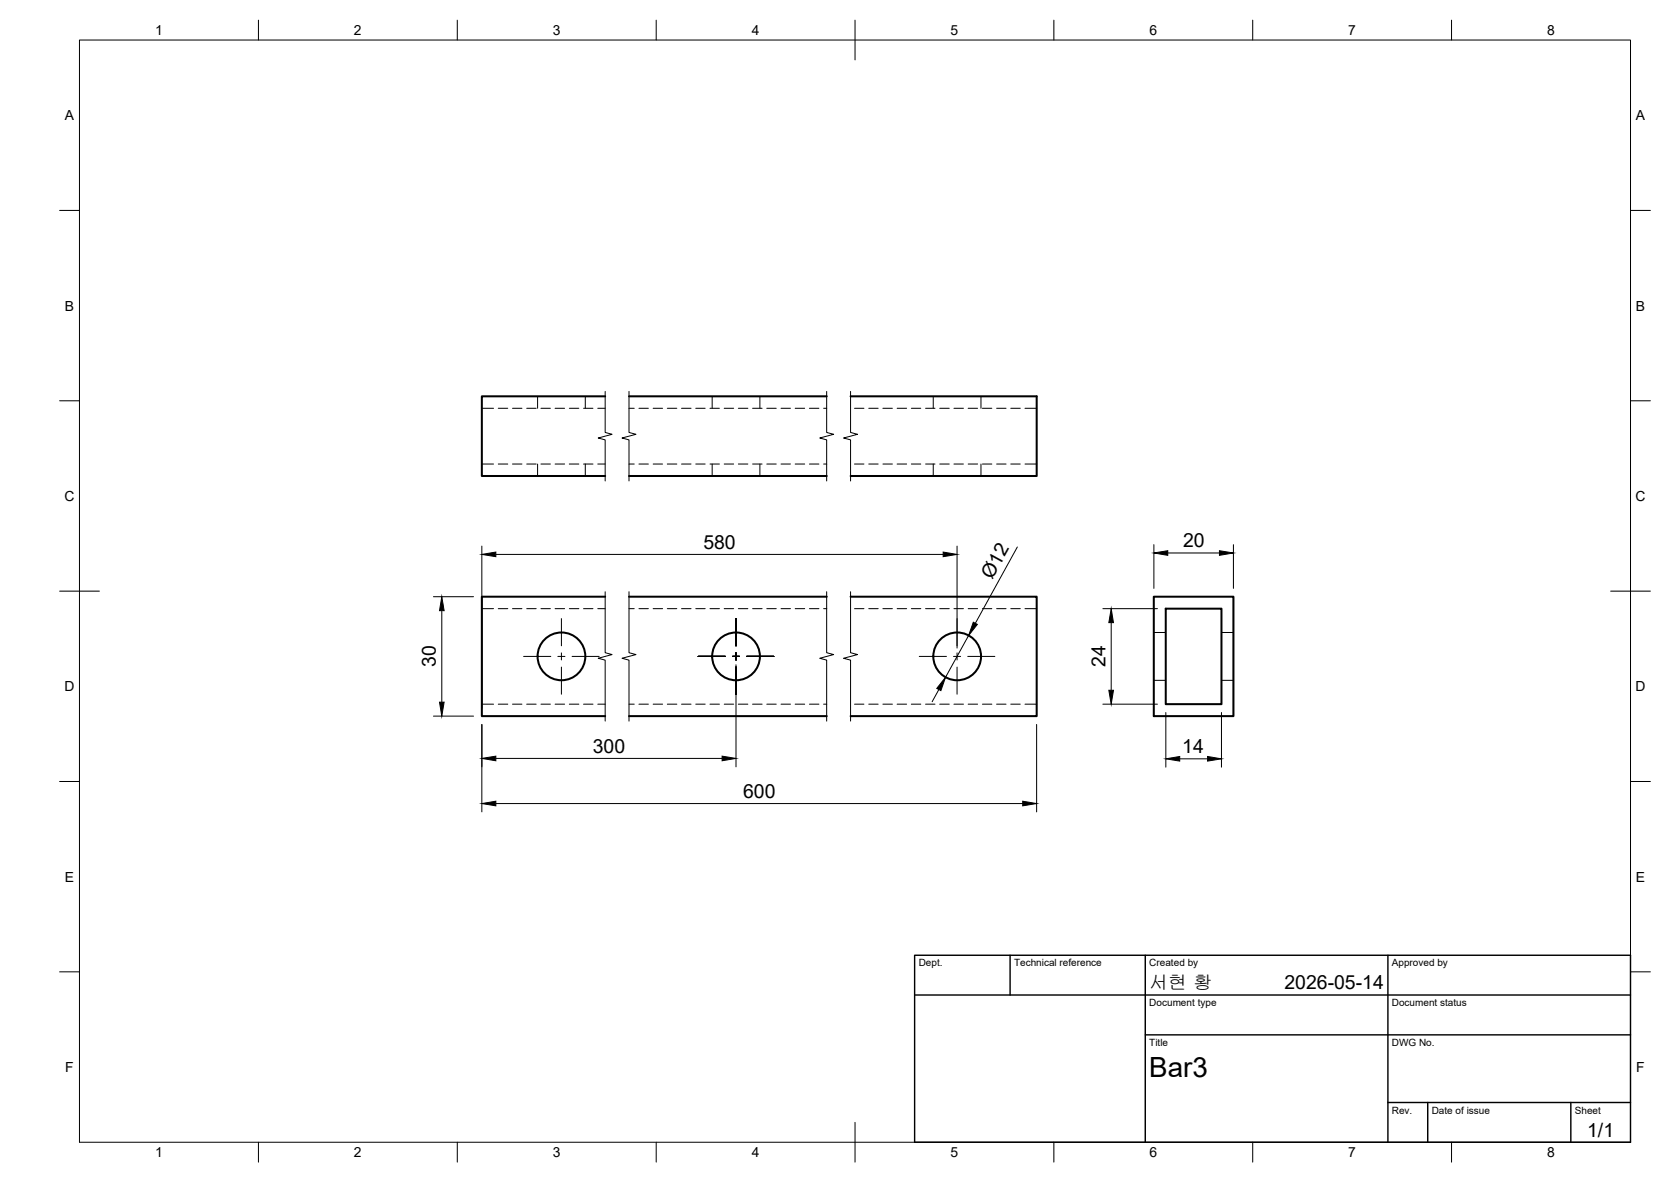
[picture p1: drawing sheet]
<svg xmlns="http://www.w3.org/2000/svg" width="420mm" height="297mm" viewBox="0 0 420 297" stroke-linecap="round" stroke-linejoin="round" font-family="sans-serif">
<!-- layer: Visible -->
<g fill="none" stroke="#000" stroke-width=".51">
<path d="M152.2 99.6h-31v20h31M158.2 99.6h49.7M213.9 99.6h46.8v20h-46.8M158.2 119.6h49.7M152.2 150h-31v30h31M158.2 150h49.7M213.9 150h46.8v30h-46.8M290.1 150h20v30h-20zM293.1 153h14v24h-14zM158.2 180h49.7"/>
<circle cx="141.2" cy="164.9" r="6"/>
<circle cx="185.1" cy="164.9" r="6"/>
<circle cx="240.7" cy="164.9" r="6"/>
</g>
<!-- layer: Hidden -->
<g fill="none" stroke="#000" stroke-width=".25">
<path d="M135.2 99.6v3M147.2 99.6v3M179.1 99.6v3M191.1 99.6v3M234.7 99.6v3M246.7 99.6v3M121.2 102.6h2.9M121.2 116.6h2.9M125.3 102.6h2.4M125.3 116.6h2.4M128.9 102.6h2.3M128.9 116.6h2.3"/>
<path d="M132.4 102.6h2.4M132.4 116.6h2.4M135.2 116.6v3M136 102.6h2.4M136 116.6h2.4M139.6 102.6h2.4M139.6 116.6h2.4M143.2 102.6h2.3M143.2 116.6h2.3M146.7 102.6h2.4M146.7 116.6h2.4M147.2 116.6v3"/>
<path d="M150.3 102.6h1.9M150.3 116.6h1.9M158.2 102.6h1.3M158.2 116.6h1.3M160.7 102.6h2.3M160.7 116.6h2.3M164.2 102.6h2.4M164.2 116.6h2.4M167.8 102.6h2.4M167.8 116.6h2.4M171.4 102.6h2.4M171.4 116.6h2.4"/>
<path d="M174.9 102.6h2.4M174.9 116.6h2.4M178.5 102.6h2.4M178.5 116.6h2.4M179.1 116.6v3M182.1 102.6h2.4M182.1 116.6h2.4M185.7 102.6h2.3M185.7 116.6h2.3M189.2 102.6h2.4M189.2 116.6h2.4M191.1 116.6v3"/>
<path d="M192.8 102.6h2.4M192.8 116.6h2.4M196.4 102.6h2.4M196.4 116.6h2.4M199.9 102.6h2.4M199.9 116.6h2.4M203.5 102.6h2.4M203.5 116.6h2.4M207.1 102.6h.8M207.1 116.6h.8M214.9 102.6h2.3M214.9 116.6h2.3"/>
<path d="M218.4 102.6h2.4M218.4 116.6h2.4M222 102.6h2.4M222 116.6h2.4M225.6 102.6h2.4M225.6 116.6h2.4M229.2 102.6h2.3M229.2 116.6h2.3M232.7 102.6h2.4M232.7 116.6h2.4M234.7 116.6v3M236.3 102.6h2.4"/>
<path d="M236.3 116.6h2.4M239.9 102.6h2.4M239.9 116.6h2.4M243.4 102.6h2.4M243.4 116.6h2.4M246.7 116.6v3M247 102.6h2.4M247 116.6h2.4M250.6 102.6h2.4M250.6 116.6h2.4M254.1 102.6h2.4M254.1 116.6h2.4"/>
<path d="M257.7 102.6h3M257.7 116.6h3M121.2 153h2.9M125.3 153h2.4M128.9 153h2.3M132.4 153h2.4M136 153h2.4M139.6 153h2.4M143.2 153h2.3M146.7 153h2.4M150.3 153h1.9M158.2 153h1.3"/>
<path d="M160.7 153h2.3M164.2 153h2.4M167.8 153h2.4M171.4 153h2.4M174.9 153h2.4M178.5 153h2.4M182.1 153h2.4M185.7 153h2.3M189.2 153h2.4M192.8 153h2.4M196.4 153h2.4M199.9 153h2.4"/>
<path d="M203.5 153h2.4M207.1 153h.8M214.9 153h2.3M218.4 153h2.4M222 153h2.4M225.6 153h2.4M229.2 153h2.3M232.7 153h2.4M236.3 153h2.4M239.9 153h2.4M243.4 153h2.4M247 153h2.4"/>
<path d="M250.6 153h2.4M254.1 153h2.4M257.7 153h3M290.1 158.9h3M307.1 158.9h3M121.2 177h2.9M125.3 177h2.4M128.9 177h2.3M132.4 177h2.4M136 177h2.4M139.6 177h2.4M143.2 177h2.3"/>
<path d="M146.7 177h2.4M150.3 177h1.9M158.2 177h1.3M160.7 177h2.3M164.2 177h2.4M167.8 177h2.4M171.4 177h2.4M174.9 177h2.4M178.5 177h2.4M182.1 177h2.4M185.7 177h2.3M189.2 177h2.4"/>
<path d="M192.8 177h2.4M196.4 177h2.4M199.9 177h2.4M203.5 177h2.4M207.1 177h.8M214.9 177h2.3M218.4 177h2.4M222 177h2.4M225.6 177h2.4M229.2 177h2.3M232.7 177h2.4M236.3 177h2.4"/>
<path d="M239.9 177h2.4M243.4 177h2.4M247 177h2.4M250.6 177h2.4M254.1 177h2.4M257.7 177h3M290.1 171h3M307.1 171h3"/>
</g>
<!-- layer: BORDER -->
<g fill="none" stroke="#000" stroke-width=".25">
<path d="M20 10.1h390v276.9h-390zM65 5.1v5M115 5.1v5M165 5.1v5M215 5.1v10M265 5.1v5M315 5.1v5M365 5.1v5M15 52.9h5M410 52.9h5M15 100.7h5M410 100.7h5"/>
<path d="M15 148.6h10M405 148.6h10M15 196.4h5M410 196.4h5M15 244.2h5M410 244.2h5M65 287v5M115 287v5M165 287v5M215 282.1v9.9M265 287v5M315 287v5"/>
<path d="M365 287v5"/>
</g>
<!-- layer: TITLEBLOCK -->
<path d="M230 240.1h180v46.9h-180zM230 250h180M254 240.1v9.9M288 240.1v46.9M349 240.1v46.9M288 260.1h122M349 277.1h61M359 277.1v9.9M395 277.1v9.9" fill="none" stroke="#000" stroke-width=".36"/>
<!-- layer: Smart Centers -->
<g fill="none" stroke="#000" stroke-width=".25">
<path d="M141.2 155.5v6.8M185.1 155.5v6.8M240.6 155.5v6.8M131.7 165h6.8M140.3 165h1.7M141.2 164.1v1.7M141.2 167.6v6.9M143.8 165h6.9M175.6 165h6.8M184.2 165h1.7M185.1 164.1v1.7M185.1 167.6v6.9"/>
<path d="M187.7 165h6.9M231.1 165h6.9M239.8 165h1.7M240.6 164.1v1.7M240.6 167.6v6.9M243.3 165h6.8"/>
</g>
<!-- layer: Break Lines -->
<path d="M152.2 98.4v10.3l1.7 .4-3.5 1 1.8 .4v10.4M158.2 98.4v10.3l1.7 .4-3.5 1 1.8 .4v10.4M207.9 98.4v10.3l1.7 .4-3.5 1 1.8 .4v10.4M213.9 98.4v10.3l1.7 .4-3.5 1 1.8 .4v10.4M152.2 148.7v15.3l1.7 .5-3.5 .9 1.8 .5v15.3M158.2 148.7v15.3l1.7 .5-3.5 .9 1.8 .5v15.3M207.9 148.7v15.3l1.7 .5-3.5 .9 1.8 .5v15.3M213.9 148.7v15.3l1.7 .5-3.5 .9 1.8 .5v15.3" fill="none" stroke="#000" stroke-width=".25"/>
<!-- layer: FD_Dimensions -->
<g fill="none" stroke="#000" stroke-width=".25">
<path d="M121.2 137.2v40.6M124.7 139.3h112.5M240.6 137.2v25.7M255.8 137.5l-10.6 19.1M290.1 136.9v11M293.6 139h13M310.1 136.9v11M109 150h10.1M111.1 153.5v23M243.5 159.7l-5.8 10.5M277.3 153h13.7M279.4 156.5v17"/>
<path d="M109 180h10.1M185.1 167.1v25.6M236.1 173.3l-1.7 3M277.3 177h13.7M293.1 179.1v13.7M307.1 179.1v13.7M121.2 182.1v21.9M124.7 190.6h56.9M260.6 182.1v21.9M296.6 190.7h7M124.7 201.9h132.5"/>
</g>
<g fill="#000" stroke="#000" stroke-width=".25">
<path d="M121.2 139.3l3.5-.6v1.2zM237.2 138.7l3.4 .6-3.4 .6zM290.1 139l3.5-.6v1.2zM306.6 138.4l3.5 .6-3.5 .6zM111.1 150l.6 3.5h-1.2zM244.7 156.4l1 .5-2.2 2.8zM279.4 153l.6 3.5h-1.2zM110.5 176.5h1.2l-.6 3.5zM237.7 170.2l-1.1 3.4-1.1-.6zM278.8 173.5h1.2l-.6 3.5zM121.2 190.6l3.5-.6v1.2zM181.6 190l3.5 .6-3.5 .6z"/>
<path d="M293.1 190.7l3.5-.6v1.2zM303.6 190.1l3.5 .6-3.5 .6zM121.2 201.9l3.5-.6v1.2zM257.2 201.3l3.4 .6-3.4 .6z"/>
</g>
<text font-size="7" x="289" y="270.6">Bar3</text>
<g font-size="4.9">
<text x="176.8" y="137.9">580</text>
<text x="297.5" y="137.5">20</text>
<text x="249.4" y="145.8" transform="rotate(-61 249.4 145.8)">Ø12</text>
<text x="109.6" y="167.7" transform="rotate(-90 109.6 167.7)">30</text>
<text x="278" y="167.6" transform="rotate(-90 278 167.6)">24</text>
<text x="149.1" y="189.1">300</text>
<text x="297.3" y="189.3">14</text>
<text x="186.9" y="200.5">600</text>
<text x="323" y="248.5">2026-05-14</text>
<text x="399.1" y="285.7">1/1</text>
</g>
<text font-size="4.8" x="289" y="248.5">서현 황</text>
<g font-size="3.5">
<text x="39" y="8.8">1</text>
<text x="89" y="8.8">2</text>
<text x="139" y="8.8">3</text>
<text x="189" y="8.8">4</text>
<text x="239" y="8.8">5</text>
<text x="289" y="8.8">6</text>
<text x="339" y="8.8">7</text>
<text x="389" y="8.8">8</text>
<text x="16.3" y="30.2">A</text>
<text x="411.3" y="30.2">A</text>
<text x="16.3" y="78">B</text>
<text x="411.3" y="78">B</text>
<text x="16.2" y="125.9">C</text>
<text x="411.2" y="125.9">C</text>
<text x="16.2" y="173.7">D</text>
<text x="411.2" y="173.7">D</text>
<text x="16.3" y="221.6">E</text>
<text x="411.3" y="221.6">E</text>
<text x="16.4" y="269.4">F</text>
<text x="411.4" y="269.4">F</text>
<text x="39" y="290.8">1</text>
<text x="89" y="290.8">2</text>
<text x="139" y="290.8">3</text>
<text x="189" y="290.8">4</text>
<text x="239" y="290.8">5</text>
<text x="289" y="290.8">6</text>
<text x="339" y="290.8">7</text>
<text x="389" y="290.8">8</text>
</g>
<g font-size="2.5">
<text x="231" y="242.9">Dept.</text>
<text x="255" y="242.9">Technical reference</text>
<text x="289" y="242.9">Created by</text>
<text x="350" y="242.9">Approved by</text>
<text x="289" y="252.8">Document type</text>
<text x="350" y="252.8">Document status</text>
<text x="289" y="262.9">Title</text>
<text x="350" y="262.9">DWG No.</text>
<text x="350" y="279.9">Rev.</text>
<text x="360" y="279.9">Date of issue</text>
<text x="396" y="279.9">Sheet</text>
</g>
</svg>
